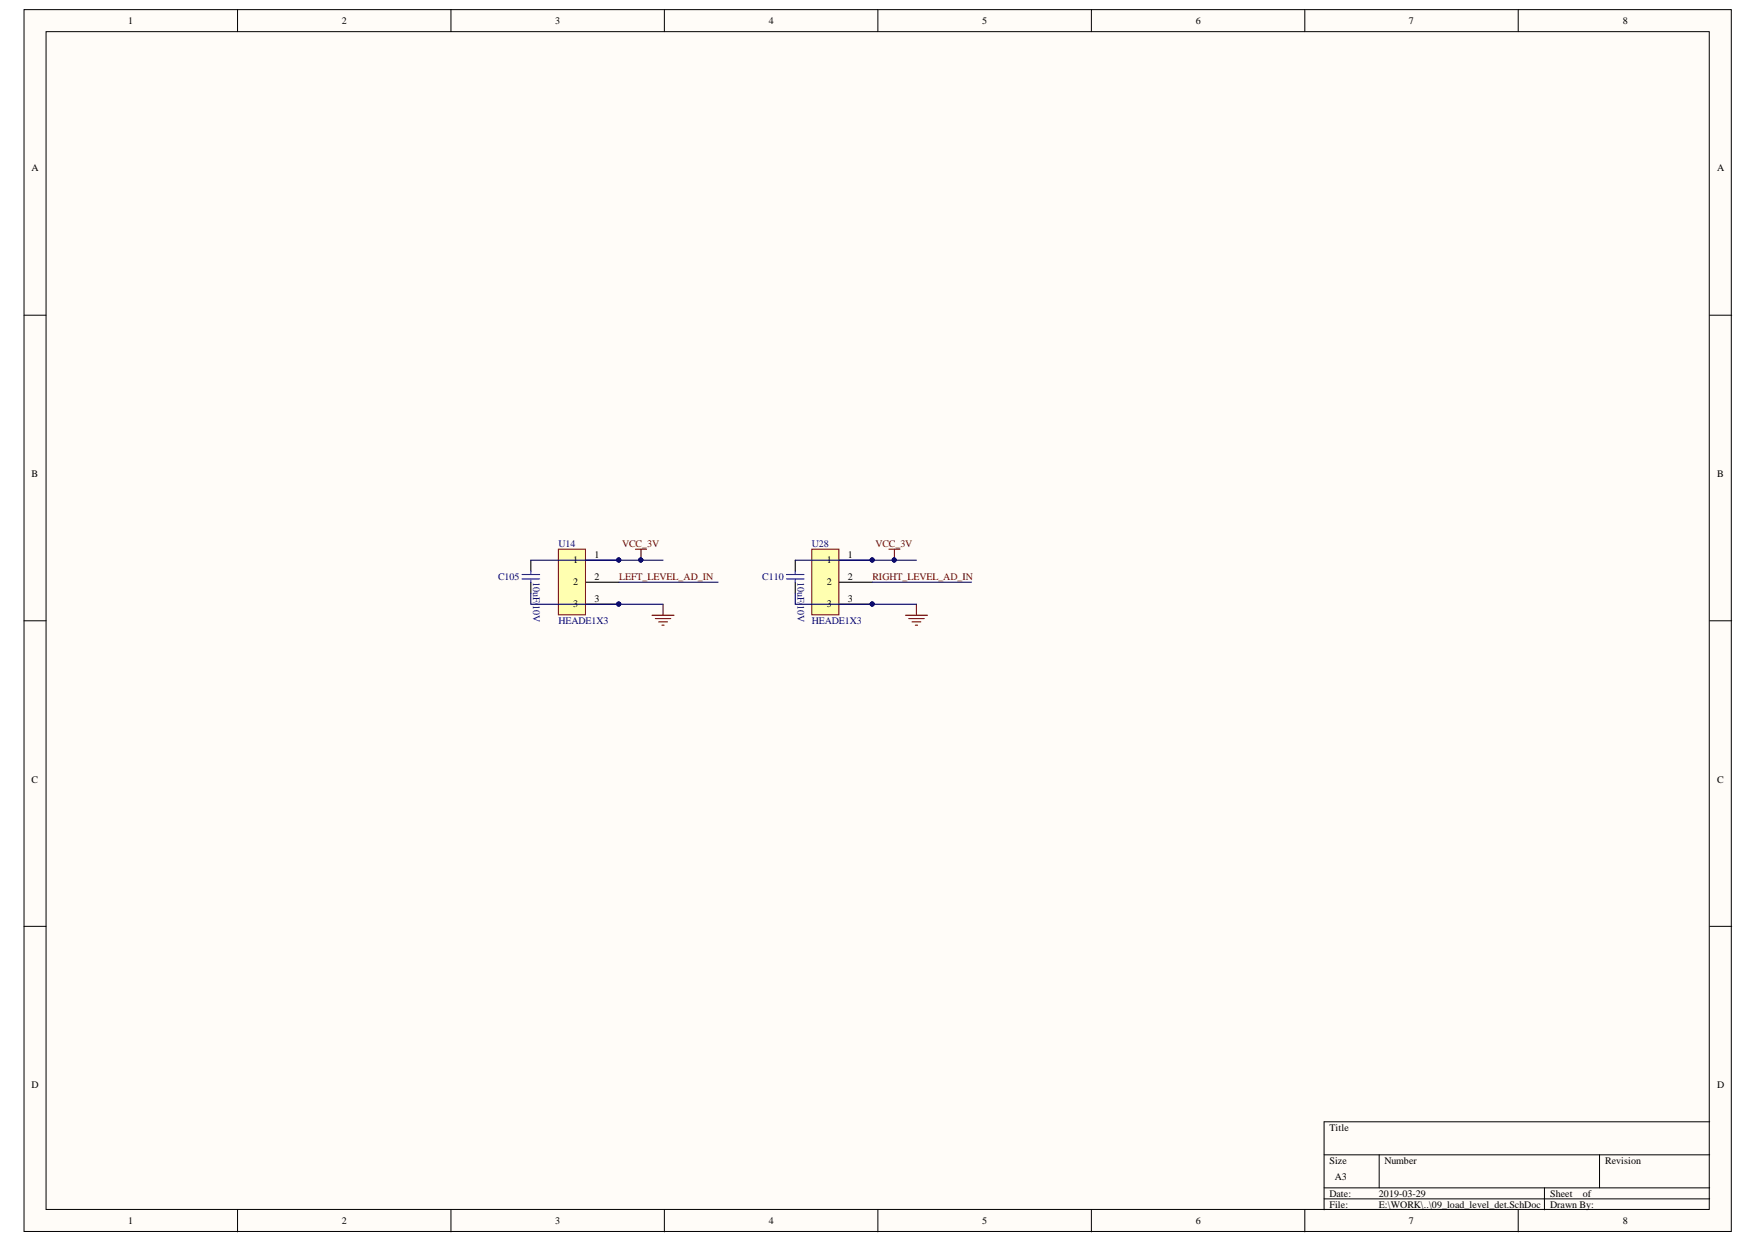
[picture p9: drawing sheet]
<svg xmlns="http://www.w3.org/2000/svg" width="297mm" height="210mm" viewBox="0 0 297 210" stroke-linecap="round" stroke-linejoin="round" font-family="sans-serif">
<g fill="#fffcf8" stroke="#000" stroke-width=".17">
<path d="M4.1 1.6h288.4v206.4h-288.4z"/>
<path d="M7.8 5.3h281v198.9h-281z"/>
</g>
<g fill="none" stroke="#000" stroke-width=".17">
<path d="M40.1 1.6v3.7M76.2 1.6v3.7M112.3 1.6v3.7M148.3 1.6v3.7M184.4 1.6v3.7M220.5 1.6v3.7M256.5 1.6v3.7M4.1 53.2h3.7M288.9 53.2h3.7M4.1 104.8h3.7M288.9 104.8h3.7M4.1 156.4h3.7"/>
<path d="M288.9 156.4h3.7M223.7 195h65.2M233 195v5.6M270.3 195v5.6M288.9 189.4h-65.2v14.9M40.1 204.3v3.7M76.2 204.3v3.7M112.3 204.3v3.7M148.3 204.3v3.7M184.4 204.3v3.7M220.5 204.3v3.7M223.7 200.6h65.2"/>
<path d="M223.7 202.5h65.2M256.5 204.3v3.7M261 200.6v3.7"/>
</g>
<path d="M94.3 92.7h4.6v11.1h-4.6z" fill="#ffffb0" stroke="#800000" stroke-width=".17"/>
<path d="M99 94.6h5.6M99 98.3h5.6M99 102h5.6" fill="none" stroke="#000" stroke-width=".19"/>
<g fill="#000080" stroke="#000080" stroke-width=".17">
<circle cx="104.5" cy="94.6" r=".33"/>
<circle cx="104.5" cy="102" r=".33"/>
<circle cx="108.3" cy="94.6" r=".33"/>
</g>
<path d="M107.4 92.7h1.8M108.3 92.7v1.9M110.2 103.9h3.7M110.7 104.5h2.6M111.3 105h1.5M111.8 105.6h.4M112 102v1.9" fill="none" stroke="#800000" stroke-width=".19"/>
<path d="M137.2 92.7h4.5v11.1h-4.5z" fill="#ffffb0" stroke="#800000" stroke-width=".17"/>
<path d="M89.7 94.6v1.9M89.7 98.3v1.9M134.4 94.6v1.9M134.4 98.3v1.9M141.8 94.6h5.6M141.8 98.3h5.6M141.8 102h5.6" fill="none" stroke="#000" stroke-width=".19"/>
<g fill="#000080" stroke="#000080" stroke-width=".17">
<circle cx="147.4" cy="94.6" r=".33"/>
<circle cx="147.4" cy="102" r=".33"/>
<circle cx="151.1" cy="94.6" r=".33"/>
<circle cx="104.5" cy="102" r=".33"/>
<circle cx="108.3" cy="94.6" r=".33"/>
<circle cx="104.5" cy="94.6" r=".33"/>
</g>
<path d="M150.2 92.7h1.9M151.1 92.7v1.9M153 103.9h3.7M153.5 104.5h2.6M154.1 105h1.5M154.7 105.6h.3M154.8 102v1.9" fill="none" stroke="#800000" stroke-width=".19"/>
<path d="M88.2 97h3M88.2 97.8h3M89.7 96.5v.5M89.7 97.8v.5M132.9 97h3M132.9 97.8h3M134.4 96.5v.5M134.4 97.8v.5" fill="none" stroke="#00f" stroke-width=".19"/>
<path d="M89.7 94.6h22.3M104.6 98.3h16.7M134.4 94.6h20.4M147.4 98.3h16.8M89.7 100.2v1.8h22.3M134.4 100.2v1.8h20.4" fill="none" stroke="#000080" stroke-width=".19"/>
<g font-size="1.7">
<text x="21.7" y="4.1">1</text>
<text x="57.8" y="4.1">2</text>
<text x="93.8" y="4.1">3</text>
<text x="129.9" y="4.1">4</text>
<text x="165.9" y="4.1">5</text>
<text x="202" y="4.1">6</text>
<text x="238.1" y="4.1">7</text>
<text x="274.2" y="4.1">8</text>
<text x="5.3" y="28.9">A</text>
<text x="290.2" y="28.9">A</text>
<text x="5.3" y="80.5">B</text>
<text x="290.2" y="80.5">B</text>
<text x="96.8" y="95.1">1</text>
<text x="100.5" y="94.2">1</text>
<text x="139.7" y="95.1">1</text>
<text x="143.3" y="94.2">1</text>
<text x="96.8" y="98.9">2</text>
<text x="100.5" y="97.9">2</text>
<text x="100.5" y="101.7">3</text>
<text x="139.7" y="98.9">2</text>
<text x="143.3" y="97.9">2</text>
<text x="143.3" y="101.7">3</text>
<text x="96.8" y="102.6">3</text>
<text x="139.7" y="102.6">3</text>
<text x="5.3" y="132.2">C</text>
<text x="290.2" y="132.2">C</text>
<text x="5.3" y="183.7">D</text>
<text x="290.2" y="183.7">D</text>
<text x="224.6" y="191">Title</text>
<text x="224.6" y="196.5">Size</text>
<text x="233.9" y="196.5">Number</text>
<text x="271.2" y="196.5">Revision</text>
<text x="224.6" y="202.1">Date:</text>
<text x="224.6" y="204">File:</text>
<text x="225.6" y="199.3">A3</text>
<text x="233" y="202.1">2019-03-29</text>
<text x="233" y="204">E:\WORK\..\09_load_level_det.SchDoc</text>
<text x="261.9" y="202.1">Sheet</text>
<text x="261.9" y="204">Drawn By:</text>
<text x="267.4" y="202.1">of</text>
<text x="21.7" y="206.8">1</text>
<text x="57.8" y="206.8">2</text>
<text x="93.8" y="206.8">3</text>
<text x="129.9" y="206.8">4</text>
<text x="165.9" y="206.8">5</text>
<text x="202" y="206.8">6</text>
<text x="238.1" y="206.8">7</text>
<text x="274.2" y="206.8">8</text>
</g>
<g font-size="1.7" fill="#000080">
<text x="94.4" y="92.4">U14</text>
<text x="137.2" y="92.4">U28</text>
<text x="84.1" y="97.9">C105</text>
<text x="90.1" y="98.4" transform="rotate(90 90.1 98.4)">10uF/</text>
<text x="128.8" y="97.9">C110</text>
<text x="134.7" y="98.4" transform="rotate(90 134.7 98.4)">10uF/</text>
<text x="90.1" y="102.2" transform="rotate(90 90.1 102.2)">10V</text>
<text x="94.4" y="105.4">HEADE1X3</text>
<text x="134.7" y="102.2" transform="rotate(90 134.7 102.2)">10V</text>
<text x="137.2" y="105.4">HEADE1X3</text>
</g>
<g font-size="1.7" fill="#800000">
<text x="105.1" y="92.4">VCC_3V</text>
<text x="147.9" y="92.4">VCC_3V</text>
<text x="104.6" y="97.9">LEFT_LEVEL_AD_IN</text>
<text x="147.4" y="97.9">RIGHT_LEVEL_AD_IN</text>
</g>
</svg>
